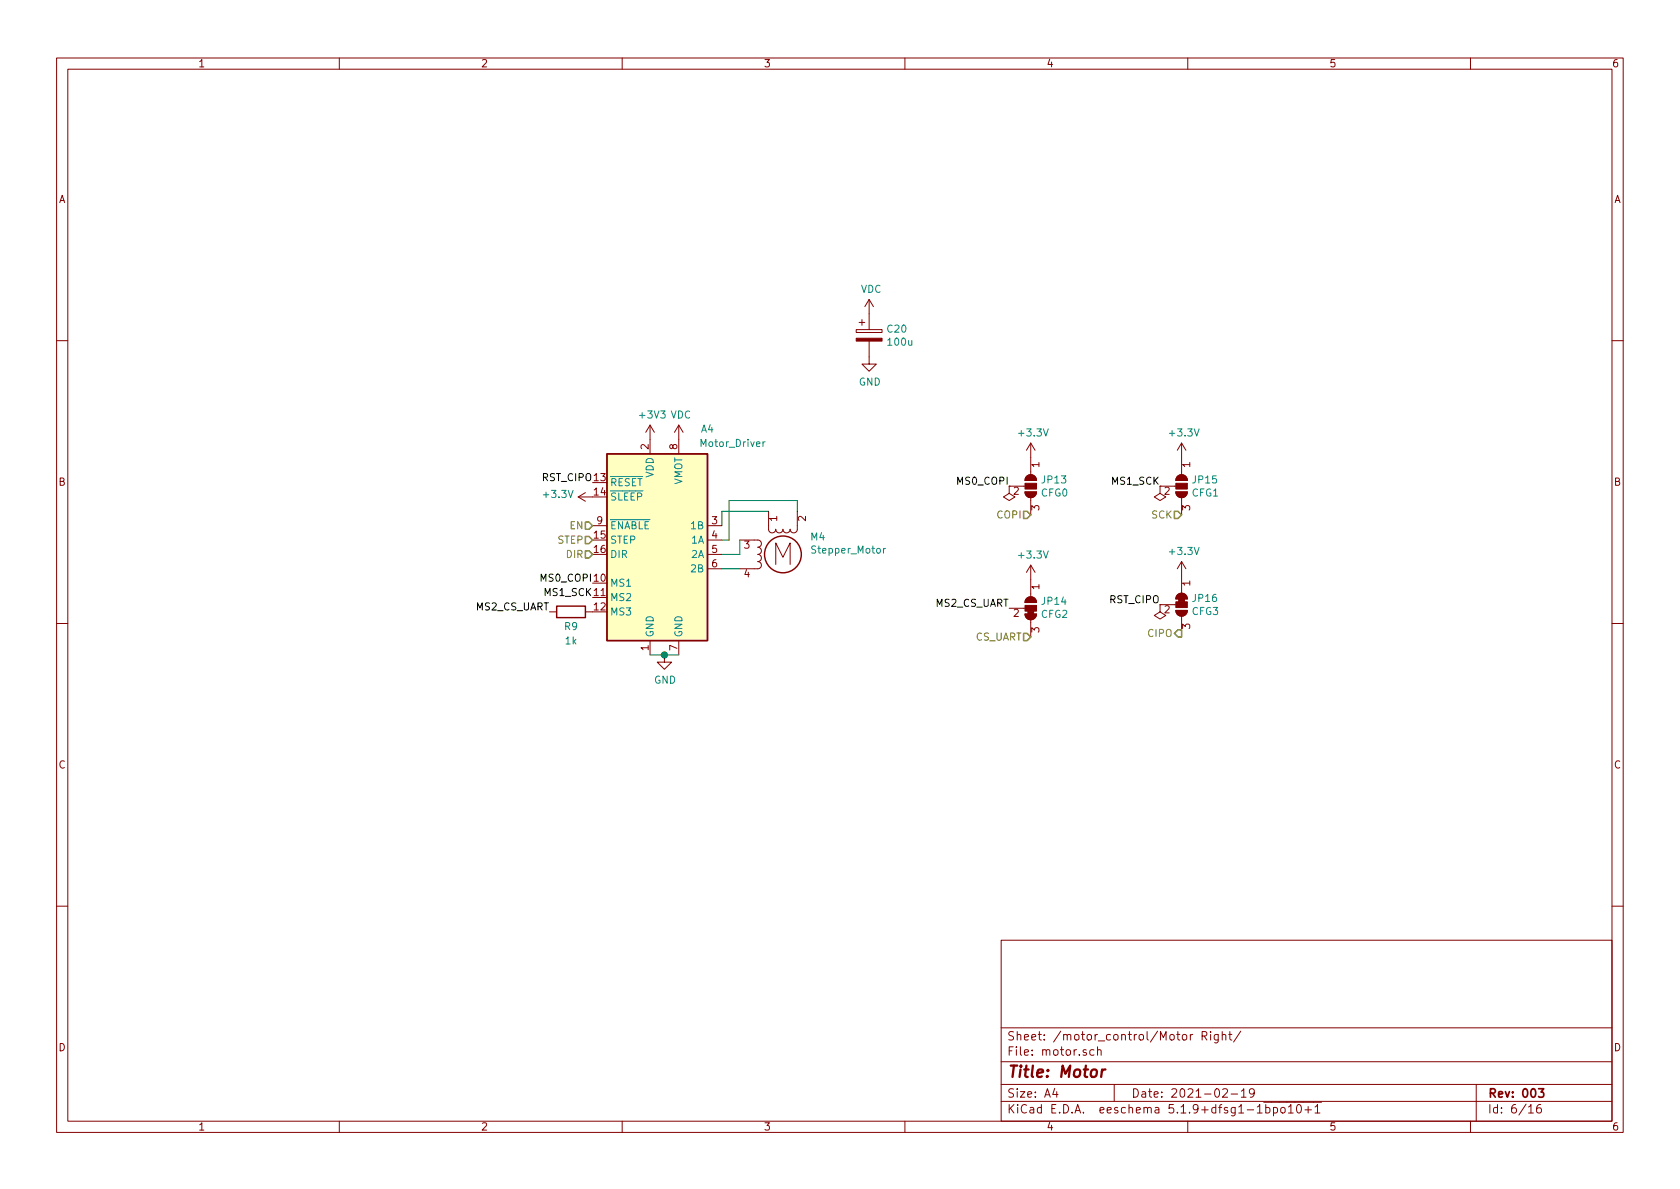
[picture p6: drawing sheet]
<svg xmlns="http://www.w3.org/2000/svg" width="297mm" height="210mm" viewBox="0 0 297 210" stroke-linecap="round" stroke-linejoin="round" font-family="sans-serif">
<g fill="none" stroke="#840000" stroke-width=".18">
<path d="M10 10.3h277v189.9h-277zM12 12.2h273v186.1h-273zM60 10.3v1.9M110 10.3v1.9M160 10.3v1.9M210 10.3v1.9M260 10.3v1.9M151.4 58.3h4.6v.5h-4.6zM151.9 57h1M152.4 56.5v1M153.7 53l-.8 1.2M153.7 53v5.3"/>
<path d="M153.7 53l.7 1.2M10 60.2h2M114.9 75.2l-.7 1.2M114.9 75.2v5.1M114.9 75.2l.8 1.2M120 75.2l-.7 1.2M120 75.2v5.1M120 75.2l.8 1.2M153.7 60.3v4.1h1.2l-1.2 1.3-1.3-1.3h1.3M182.2 78.4l-.7 1.2M182.2 78.4v5.5M182.2 78.4l.8 1.2"/>
<path d="M208.9 78.4v5.5M208.9 78.4l-.7 1.2M208.9 78.4l.8 1.2M285 60.2h2M102.2 87.9l1.3 .7M102.2 87.9h2.6M103.5 87.1l-1.3 .8M104.8 93h2.5M125.1 93h2.5M125.1 95.5h2.5M125.1 98h2.5M130.8 95.5h3.2a.63 .63 0 0 1 .6 .6 .63 .63 0 0 1-.6 .7 .63 .63 0 0 1 .6 .6 .63 .63 0 0 1-.6 .6 .63 .63 0 0 1 .6 .7 .63 .63 0 0 1-.6 .6 .63 .63 0 0 1 .6 .6 .63 .63 0 0 1-.6 .7h-3.2"/>
<path d="M135.9 90.4v3.2a.63 .63 0 0 0 .6 .6 .63 .63 0 0 0 .7-.6 .63 .63 0 0 0 .6 .6 .63 .63 0 0 0 .6-.6 .63 .63 0 0 0 .7 .6 .63 .63 0 0 0 .6-.6 .63 .63 0 0 0 .6 .6 .63 .63 0 0 0 .7-.6v-3.2M137.2 99.8v-3.8l1.2 2.5 1.3-2.5v3.8M181.2 86h-2.8v1.2l1.1 .7-1.1 .6-1-.6 1-.7M181.2 87h2.1a1.02 1.02 0 0 1-1.1 1 1.02 1.02 0 0 1-1-1zM181.5 84.3a1.02 1.02 0 0 1 1.1-.3 1.02 1.02 0 0 1 .7 1h-2.1zM182.2 88v3.1M182.2 99.9v5.6M182.2 99.9l-.7 1.3M182.2 99.9l.8 1.3M207.9 86h-2.8v1.2l1 .7-1 .6-1-.6 1-.7M207.9 87h2a1.02 1.02 0 0 1-1 1 1.02 1.02 0 0 1-1-1zM208.3 84.2a1.03 1.03 0 0 1 1-.2 1.03 1.03 0 0 1 .6 1h-2v-.4z"/>
<path d="M208.9 99.3l-.7 1.3M208.9 88v3.1M208.9 99.3v5.6M208.9 99.3l.8 1.3M10 110.3h2M97.2 108.2h1.2M103.5 108.2h1.3M114.9 113.3v2.5M117.5 115.8v1.3h1.2l-1.2 1.3-1.3-1.3h1.3M120 113.3v2.5M125.1 100.6h2.5M178.4 107.6h2.8"/>
<path d="M181.2 108.6h2.1a1.02 1.02 0 0 1-1.1 1 1.02 1.02 0 0 1-1-1zM181.5 105.9a1.02 1.02 0 0 1 1.1-.3 1.02 1.02 0 0 1 .7 .9h-2.1zM182.2 109.6v3M207.9 106.9h-2.8v1.3l1 .6-1 .7-1-.7 1-.6M207.9 107.9h2a1.02 1.02 0 0 1-1 1.1 1.02 1.02 0 0 1-1-1.1zM208.3 105.1a1.03 1.03 0 0 1 1-.1 1.03 1.03 0 0 1 .6 .9h-2v-.3zM208.9 109v3M285 110.3h2M10 160.2h2M177 166.3h108v32h-108zM285 160.2h2M60 198.3v1.9"/>
<path d="M110 198.3v1.9M160 198.3v1.9M177 194.8h108M177 191.8h108M177 187.8h108M177 181.8h108M186.5 192.5l-.4 1h1M186.8 193v1M193.4 185.7l-.4-.1-.3 .3 .1 .6 .2 .1 .4-.1M194.1 185.7l.2-.1 .3 .1 .1 .9M194.1 185.1v1.5M197 191.8v3"/>
<path d="M210 198.3v1.9M210.9 182.9l-.4 .3M212.5 183.2l.8-.1 .1-.2-.1-.4-.8-.1v1.5M212.9 183.2l.5 .7M214 182.4v.2M214 182.9v1M215.4 182.9v1.2l-.3 .3-.3-.1M215.4 183l-.4-.1-.3 .3 .1 .6h.6M216.1 183.1l.2-.2 .4 .1v.9M216.1 182.4v1.5M216.2 192.7l.2-.2h.4l.2 .5-.9 1h.9M217.2 182.9h.6"/>
<path d="M217.4 182.4v1.3l.4 .2M217.7 193.5h1.1M219.4 182.3l-1.3 2M219.5 193l.4-.5v1.5M219.5 194h.8M221.8 193.2l-.3 .3h-.3l-.3-.3v-.4l.2-.2 .4-.1 .2 .2a1.13 1.13 0 0 1-.2 1.2l-.4 .1M222.3 196.8h.9M223.4 194.9h10.3M223.8 195.9l.4-.1 .3 .3v.6l-.3 .1-.4-.1M223.8 195.3v1.5M225.2 195.9l.4-.1 .3 .3-.1 .6-.2 .1-.4-.1M225.2 195.8v1.5"/>
<path d="M226.5 196l.2-.2 .5 .2v.5l-.1 .2-.4 .1-.2-.1zM227.8 195.8l.4-.5v1.5M227.8 196.8h.9M229.4 195.4l.2-.1a.8 .8 0 0 1 .5 .8 .8 .8 0 0 1-.5 .7 1 1 0 0 1-.2-1.4zM230.7 196.3h1.2M231.3 195.7v1.1M232.5 195.8l.4-.5v1.5M232.5 196.8h.9M260 198.3v1.9M261 191.8v6.5M270.3 195.8l.4-.5v1.5M270.3 196.8h.8"/>
<path d="M272.4 195.3a.62 .62 0 0 0-.7 .7l.1 .7 .2 .1 .5-.1v-.5l-.1-.2-.4-.1-.3 .3"/>
</g>
<path d="M272 192.5h.9l-.4 .6 .4 .1v.7l-.2 .1-.7-.1" fill="none" stroke="#840000" stroke-width=".3"/>
<path d="M194.9 189.1l-.2 1.3M195.5 189.1a.55 .55 0 0 0-.7 .4" fill="none" stroke="#840000" stroke-width=".41"/>
<g fill="#840000" stroke="#840000" stroke-width=".18">
<path d="M151.4 59.8h4.6v.5h-4.6z"/>
<path d="M208.3 105.1a1.03 1.03 0 0 1 1-.1 1.03 1.03 0 0 1 .6 .9h-2v-.3z"/>
<path d="M207.9 107.9h2a1.02 1.02 0 0 1-1 1.1 1.02 1.02 0 0 1-1-1.1z"/>
<path d="M208.4 105.9h1v.5h-1z"/>
<path d="M207.9 106.4h2v1h-2z"/>
<path d="M208.3 84.2a1.03 1.03 0 0 1 1-.2 1.03 1.03 0 0 1 .6 1h-2v-.4z"/>
<path d="M207.9 87h2a1.02 1.02 0 0 1-1 1 1.02 1.02 0 0 1-1-1z"/>
<path d="M207.9 85.5h2v1h-2z"/>
<path d="M181.5 84.3a1.02 1.02 0 0 1 1.1-.3 1.02 1.02 0 0 1 .7 1h-2.1z"/>
<path d="M181.2 87h2.1a1.02 1.02 0 0 1-1.1 1 1.02 1.02 0 0 1-1-1z"/>
<path d="M181.2 85.5h2.1v1h-2.1z"/>
<path d="M181.2 108.6h2.1a1.02 1.02 0 0 1-1.1 1 1.02 1.02 0 0 1-1-1z"/>
<path d="M181.5 105.9a1.02 1.02 0 0 1 1.1-.3 1.02 1.02 0 0 1 .7 .9h-2.1z"/>
<path d="M181.7 108.1h1.1v.5h-1.1z"/>
<path d="M181.2 107.1h2.1v1h-2.1z"/>
</g>
<g fill="none" stroke="#840000" stroke-width=".25">
<path d="M107.3 80.3h17.8v33h-17.8zM98.4 107.2h5.1v2h-5.1z"/>
<circle cx="138.4" cy="98" r="3.3"/>
</g>
<path d="M107.3 80.3h17.8v33h-17.8z" fill="#ffffc2" stroke="#ffffc2" stroke-width=".18"/>
<path d="M134.9 78.1v.9M135.3 78.1l-.4 .3M156.2 97v.8M156.6 97l-.4 .2" fill="none" stroke="#008484" stroke-width=".18"/>
<path d="M130.8 95.5v2.5h-3.2M135.9 90.4h-8.3v2.6M141 90.4v-1.9h-12.1v7h-1.3M114.9 115.8h5.1M127.6 100.6h3.2" fill="none" stroke="#008400" stroke-width=".18"/>
<path d="M103.5 92.3h.6l.7 .7-.7 .6h-.6zM103.5 97.4h.6l.7 .6-.7 .7h-.6zM103.5 94.9h.6l.7 .6-.7 .6h-.6zM181 90.4h.6l.6 .7-.6 .6h-.6zM207.6 90.4h.7l.6 .7-.6 .6h-.7zM181 112h.6l.6 .6-.6 .7h-.6zM208.3 111.4h.6v1.2h-.6l-.7-.6z" fill="none" stroke="#848400" stroke-width=".25"/>
<circle cx="117.5" cy="115.8" r=".51" fill="#008400" stroke="#008400" stroke-width=".25"/>
<text font-size="2.8" fill="#840000" x="178" y="190.5">Title: Motor</text>
<g font-size="2.1" fill="#840000">
<text x="178" y="184">Sheet: /motor_control/Motor Right/</text>
<text x="178" y="186.7">File: motor.sch</text>
<text x="178" y="196.9">KiCad E.D.A. eeschema 5.1.9+dfsg1-1bpo10+1</text>
<text x="178" y="194.1">Size: A4</text>
<text x="200" y="194.1">Date: 2021-02-19</text>
<text x="263" y="194.1">Rev: 003</text>
<text x="263" y="196.9">Id: 6/16</text>
</g>
<g font-size="1.8" fill="#840000">
<text x="35" y="11.9">1</text>
<text x="85" y="11.9">2</text>
<text x="135" y="11.9">3</text>
<text x="185" y="11.9">4</text>
<text x="235" y="11.9">5</text>
<text x="285" y="11.9">6</text>
<text x="10.4" y="35.9">A</text>
<text x="285.4" y="35.9">A</text>
<text x="114.7" y="79.5" transform="rotate(-90 114.7 79.5)">2</text>
<text x="119.8" y="79.5" transform="rotate(-90 119.8 79.5)">8</text>
<text x="183.8" y="82.6" transform="rotate(-90 183.8 82.6)">1</text>
<text x="210.4" y="82.6" transform="rotate(-90 210.4 82.6)">1</text>
<text x="10.4" y="85.9">B</text>
<text x="105.1" y="87.6">14</text>
<text x="179.2" y="87.5">2</text>
<text x="205.9" y="87.5">2</text>
<text x="285.4" y="85.9">B</text>
<text x="105.1" y="95.2">15</text>
<text x="105.6" y="92.7">9</text>
<text x="125.9" y="92.7">3</text>
<text x="125.9" y="95.2">4</text>
<text x="137.4" y="92.2" transform="rotate(-90 137.4 92.2)">1</text>
<text x="142.5" y="92.2" transform="rotate(-90 142.5 92.2)">2</text>
<text x="183.8" y="90.3" transform="rotate(-90 183.8 90.3)">3</text>
<text x="210.4" y="90.3" transform="rotate(-90 210.4 90.3)">3</text>
<text x="105.1" y="97.8">16</text>
<text x="125.9" y="97.8">5</text>
<text x="125.9" y="100.3">6</text>
<text x="131.6" y="97">3</text>
<text x="105.1" y="107.9">12</text>
<text x="131.6" y="102.1">4</text>
<text x="183.8" y="104.2" transform="rotate(-90 183.8 104.2)">1</text>
<text x="210.4" y="103.6" transform="rotate(-90 210.4 103.6)">1</text>
<text x="179.2" y="109.1">2</text>
<text x="183.8" y="111.9" transform="rotate(-90 183.8 111.9)">3</text>
<text x="205.9" y="108.5">2</text>
<text x="210.4" y="111.2" transform="rotate(-90 210.4 111.2)">3</text>
<text x="114.7" y="115" transform="rotate(-90 114.7 115)">1</text>
<text x="119.8" y="115" transform="rotate(-90 119.8 115)">7</text>
<text x="10.4" y="135.9">C</text>
<text x="285.4" y="135.9">C</text>
<text x="10.4" y="185.9">D</text>
<text x="285.4" y="185.9">D</text>
<text x="35" y="199.9">1</text>
<text x="85" y="199.9">2</text>
<text x="135" y="199.9">3</text>
<text x="185" y="199.9">4</text>
<text x="235" y="199.9">5</text>
<text x="285" y="199.9">6</text>
</g>
<g font-size="1.8" fill="#008484">
<text x="152.2" y="51.8">VDC</text>
<text x="156.9" y="58.8">C20</text>
<text x="157.1" y="61.1">100u</text>
<text x="151.8" y="68.2">GND</text>
<text x="113.2" y="74">+3V3 VDC</text>
<text x="124" y="76.5">A4</text>
<text x="180.3" y="77.2">+3.3V</text>
<text x="207" y="77.2">+3.3V</text>
<text x="124.1" y="79">Motor_Driver</text>
<text x="96.3" y="88.1">+3.3V</text>
<text x="107.8" y="86">RESET</text>
<text x="107.8" y="88.5">SLEEP</text>
<text x="115.6" y="84.5" transform="rotate(-90 115.6 84.5)">VDD</text>
<text x="120.6" y="85.9" transform="rotate(-90 120.6 85.9)">VMOT</text>
<text x="184.1" y="87.8">CFG0</text>
<text x="184.3" y="85.5">JP13</text>
<text x="210.8" y="87.8">CFG1</text>
<text x="211" y="85.5">JP15</text>
<text x="107.8" y="93.6">ENABLE</text>
<text x="122.3" y="93.6">1B</text>
<text x="143.4" y="95.6">M4</text>
<text x="107.8" y="96.1">STEP</text>
<text x="107.8" y="98.7">DIR</text>
<text x="122.3" y="96.1">1A</text>
<text x="122.3" y="98.7">2A</text>
<text x="122.3" y="101.2">2B</text>
<text x="143.8" y="97.9">Stepper_Motor</text>
<text x="180.3" y="98.8">+3.3V</text>
<text x="207" y="98.1">+3.3V</text>
<text x="107.8" y="103.8">MS1</text>
<text x="107.8" y="106.3">MS2</text>
<text x="184.3" y="107">JP14</text>
<text x="211" y="106.4">JP16</text>
<text x="99.8" y="111.4">R9</text>
<text x="100" y="114">1k</text>
<text x="107.8" y="108.8">MS3</text>
<text x="115.6" y="112.8" transform="rotate(-90 115.6 112.8)">GND</text>
<text x="120.6" y="112.8" transform="rotate(-90 120.6 112.8)">GND</text>
<text x="184.1" y="109.3">CFG2</text>
<text x="210.8" y="108.8">CFG3</text>
<text x="115.6" y="120.9">GND</text>
</g>
<g font-size="1.8">
<text x="95.9" y="85.1">RST_CIPO13</text>
<text x="169.5" y="85.7">MS0_COPI</text>
<text x="196.7" y="85.7">MS1_SCK</text>
<text x="84.2" y="107.9">MS2_CS_UART</text>
<text x="95.8" y="102.9">MS0_COPI 10</text>
<text x="96.4" y="105.4">MS1_SCK 11</text>
<text x="165.5" y="107.3">MS2_CS_UART</text>
<text x="196.3" y="106.7">RST_CIPO</text>
</g>
<g font-size="1.8" fill="#848400">
<text x="100.8" y="93.6">EN</text>
<text x="176.4" y="91.7">COPI</text>
<text x="203.7" y="91.7">SCK</text>
<text x="98.6" y="96.1">STEP</text>
<text x="100.2" y="98.7">DIR</text>
<text x="172.4" y="113.3">CS_UART</text>
<text x="203.1" y="112.6">CIPO</text>
</g>
</svg>
